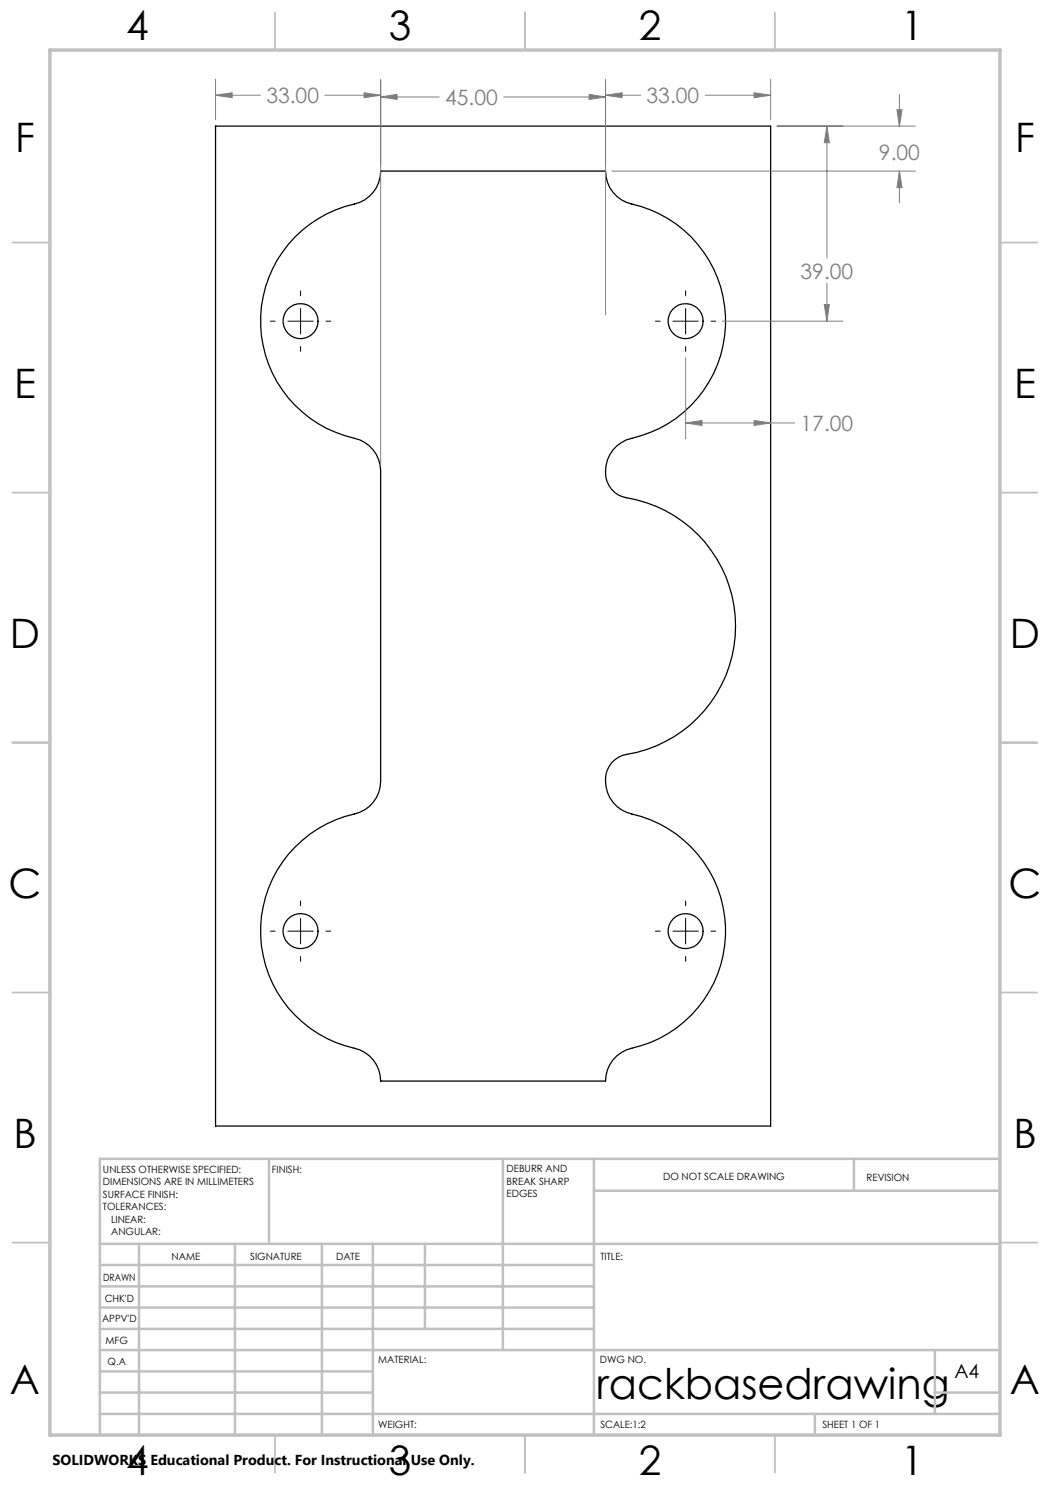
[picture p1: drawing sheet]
<svg xmlns="http://www.w3.org/2000/svg" width="210mm" height="297mm" viewBox="0 0 210 297" stroke-linecap="round" stroke-linejoin="round" font-family="sans-serif">
<g fill="none" stroke="#000" stroke-width=".25">
<path d="M43.1 25.2h111v200h-111zM76.1 216.2a6.7 6.7 0 0 0-5.2-6.5 24 24 0 0 1-18.8-23.5 24 24 0 0 1 18.8-23.4 6.8 6.8 0 0 0 5.2-6.5v-62.1a6.7 6.7 0 0 0-5.2-6.5 24 24 0 0 1-18.8-23.5 24 24 0 0 1 18.8-23.4 6.8 6.8 0 0 0 5.2-6.6h45a6.7 6.7 0 0 0 5.3 6.6 24 24 0 0 1 18.7 23.4 24 24 0 0 1-18.7 23.5 6.7 6.7 0 0 0-4.6 9.5 4.9 4.9 0 0 0 3.5 2.4 26.1 26.1 0 0 1 21.8 26.1 26.1 26.1 0 0 1-22.6 25.4 5.3 5.3 0 0 0-3.3 6.3 6.7 6.7 0 0 0 5.2 5.4 24 24 0 0 1 18.7 23.4 24 24 0 0 1-18.7 23.5 6.7 6.7 0 0 0-5.3 6.5M76.1 216.2h.1M76.1 216.2h45M121.1 216.2h.1"/>
<circle cx="60.1" cy="64.2" r="3.5"/>
<circle cx="137.1" cy="64.2" r="3.5"/>
<circle cx="60.1" cy="186.2" r="3.5"/>
<circle cx="137.1" cy="186.2" r="3.5"/>
</g>
<g fill="none" stroke="#808080" stroke-width=".2">
<path d="M43.1 19l3.3-.4v.9zM43.1 19h9M43.1 15.9v8.1M65 19h11.1M72.8 18.6l3.3 .4-3.3 .5zM76.1 19.4l3.3-.5v1zM76.1 15.9v77M76.1 19.4h11.7M100.8 19.4h20.3M117.8 18.9l3.3 .5-3.3 .5zM121.1 19l3.3-.4v.9zM121.1 15.9v47.1"/>
<path d="M121.1 19h7M141 19h13.1M150.8 18.6l3.3 .4-3.3 .5zM154.1 15.9v8.1M179.9 18.9v6.3M122.4 34.2h60.7M155.4 25.2h27.7M165.4 25.2l.5 3.3h-1zM165.4 25.2v26.4M179.4 21.9h1l-.5 3.3zM179.9 34.2l.5 3.3h-1zM179.9 34.2v6.4"/>
<path d="M165.4 56.7v7.5M137.1 71.5v16.3M144.4 64.2h24.2M164.9 60.9h1l-.5 3.3zM137.1 84.6l3.3-.5v1zM137.1 84.6h21.8M150.8 84.1l3.3 .5-3.3 .5z"/>
</g>
<g fill="none" stroke="#000" stroke-width=".2">
<path d="M60.1 58.2v1M137.1 58.2v1M54.1 64.2h.9M57.6 64.2h5.1M60.1 61.7v5.1M60.1 69.3v1M65.2 64.2h.9M131.1 64.2h.9M134.6 64.2h5.1M137.1 61.7v5.1M137.1 69.3v1M142.2 64.2h1"/>
<path d="M54.1 186.2h.9M57.6 186.2h5.1M60.1 180.2v.9M60.1 183.7v5.1M60.1 191.3v1M65.2 186.2h.9M131.1 186.2h.9M134.6 186.2h5.1M137.1 180.2v.9M137.1 183.7v5.1M137.1 191.3v1M142.2 186.2h1"/>
</g>
<g fill="none" stroke="#c0c0c0" stroke-width=".35">
<path d="M55 2.5v7.5M105 2.5v7.5M155 2.5v7.5M2.5 48.5h7.5M200 48.5h7.5M2.5 98.5h7.5M200 98.5h7.5M2.5 148.5h7.5M200 148.5h7.5M2.5 198.5h7.5M200 198.5h7.5M2.5 248.5h7.5"/>
<path d="M200 248.5h7.5M55 287v7.5M105 287v7.5M155 287v7.5"/>
</g>
<g fill="none" stroke="#c0c0c0" stroke-width=".5">
<path d="M53.8 231.8v17M100.6 231.8v38.2M118.8 231.8v55.2M118.8 238.2h81.2M170.8 231.8v6.4M200 231.8h-180v55.2M20 248.8h180M20 257.3h98.8M20 253h98.8M27.8 248.8v38.2M47 248.8v38.2M64.4 248.8v38.2"/>
<path d="M74.6 248.8v38.2M85 248.8v17M20 265.8h98.8M20 261.5h98.8M20 278.5h54.6M20 274.3h54.6M20 270h180M187 278.5h13M187 270v12.8M20 282.8h180M163 282.8v4.2"/>
</g>
<path d="M10 10h190v277h-190z" fill="none" stroke="#c0c0c0" stroke-width=".7"/>
<path d="M121.1 19l3.3-.4v.9zM150.8 18.6l3.3 .4-3.3 .5zM72.8 18.6l3.3 .4-3.3 .5zM43.1 19l3.3-.4v.9zM117.8 18.9l3.3 .5-3.3 .5zM76.1 19.4l3.3-.5v1zM179.4 21.9h1l-.5 3.3zM179.9 34.2l.5 3.3h-1zM137.1 84.6l3.3-.5v1zM150.8 84.1l3.3 .5-3.3 .5zM164.9 60.9h1l-.5 3.3zM165.4 25.2l.5 3.3h-1z" fill="#808080"/>
<text font-size="8.5" x="119.3" y="279.7">rackbasedrawing</text>
<g font-size="8.1">
<text x="25.2" y="8">4</text>
<text x="77.7" y="8">3</text>
<text x="127.7" y="8">2</text>
<text x="180.2" y="8">1</text>
<text x="3" y="30.4">F</text>
<text x="203" y="30.4">F</text>
<text x="2.8" y="79.6">E</text>
<text x="202.8" y="79.6">E</text>
<text x="2" y="129.6">D</text>
<text x="202" y="129.6">D</text>
<text x="1.7" y="179.6">C</text>
<text x="201.7" y="179.6">C</text>
<text x="2.7" y="229.6">B</text>
<text x="202.7" y="229.6">B</text>
<text x="2" y="278.9">A</text>
<text x="202" y="278.9">A</text>
<text x="25.2" y="295">4</text>
<text x="77.7" y="295">3</text>
<text x="127.7" y="295">2</text>
<text x="180.2" y="295">1</text>
</g>
<g font-size="4.2" fill="#808080">
<text x="53.3" y="20.6">33.00</text>
<text x="89" y="21">45.00</text>
<text x="129.3" y="20.6">33.00</text>
<text x="175.8" y="31.9">9.00</text>
<text x="160.1" y="55.7">39.00</text>
<text x="160.1" y="86.2">17.00</text>
</g>
<text font-size="3.9" x="190.9" y="275.5">A4</text>
<text font-size="2.9" x="10.5" y="292.9">SOLIDWORKS Educational Product. For Instructional Use Only.</text>
<g font-size="2">
<text x="20.6" y="234.6">UNLESS OTHERWISE SPECIFIED:</text>
<text x="20.6" y="237.1">DIMENSIONS ARE IN MILLIMETERS</text>
<text x="20.6" y="239.6">SURFACE FINISH:</text>
<text x="54.4" y="234.6">FINISH:</text>
<text x="101.3" y="234.5">DEBURR AND</text>
<text x="101.3" y="237">BREAK SHARP</text>
<text x="101.3" y="239.5">EDGES</text>
<text x="132.6" y="236">DO NOT SCALE DRAWING</text>
<text x="173.3" y="236.2">REVISION</text>
<text x="20.6" y="242.1">TOLERANCES:</text>
<text x="22.2" y="244.6">LINEAR:</text>
<text x="22.2" y="247.1">ANGULAR:</text>
<text x="34.3" y="252">NAME</text>
<text x="50" y="251.9">SIGNATURE</text>
<text x="67.2" y="251.9">DATE</text>
<text x="120.1" y="251.9">TITLE:</text>
<text x="20.6" y="256.1">DRAWN</text>
<text x="20.9" y="260.3">CHK'D</text>
<text x="20.4" y="264.4">APPV'D</text>
<text x="21.1" y="268.8">MFG</text>
<text x="21.5" y="273">Q.A</text>
<text x="75.6" y="272.5">MATERIAL:</text>
<text x="120" y="272.5">DWG NO.</text>
<text x="75.6" y="285.5">WEIGHT:</text>
<text x="120.1" y="285.6">SCALE:1:2</text>
<text x="164.5" y="285.6">SHEET 1 OF 1</text>
</g>
</svg>
